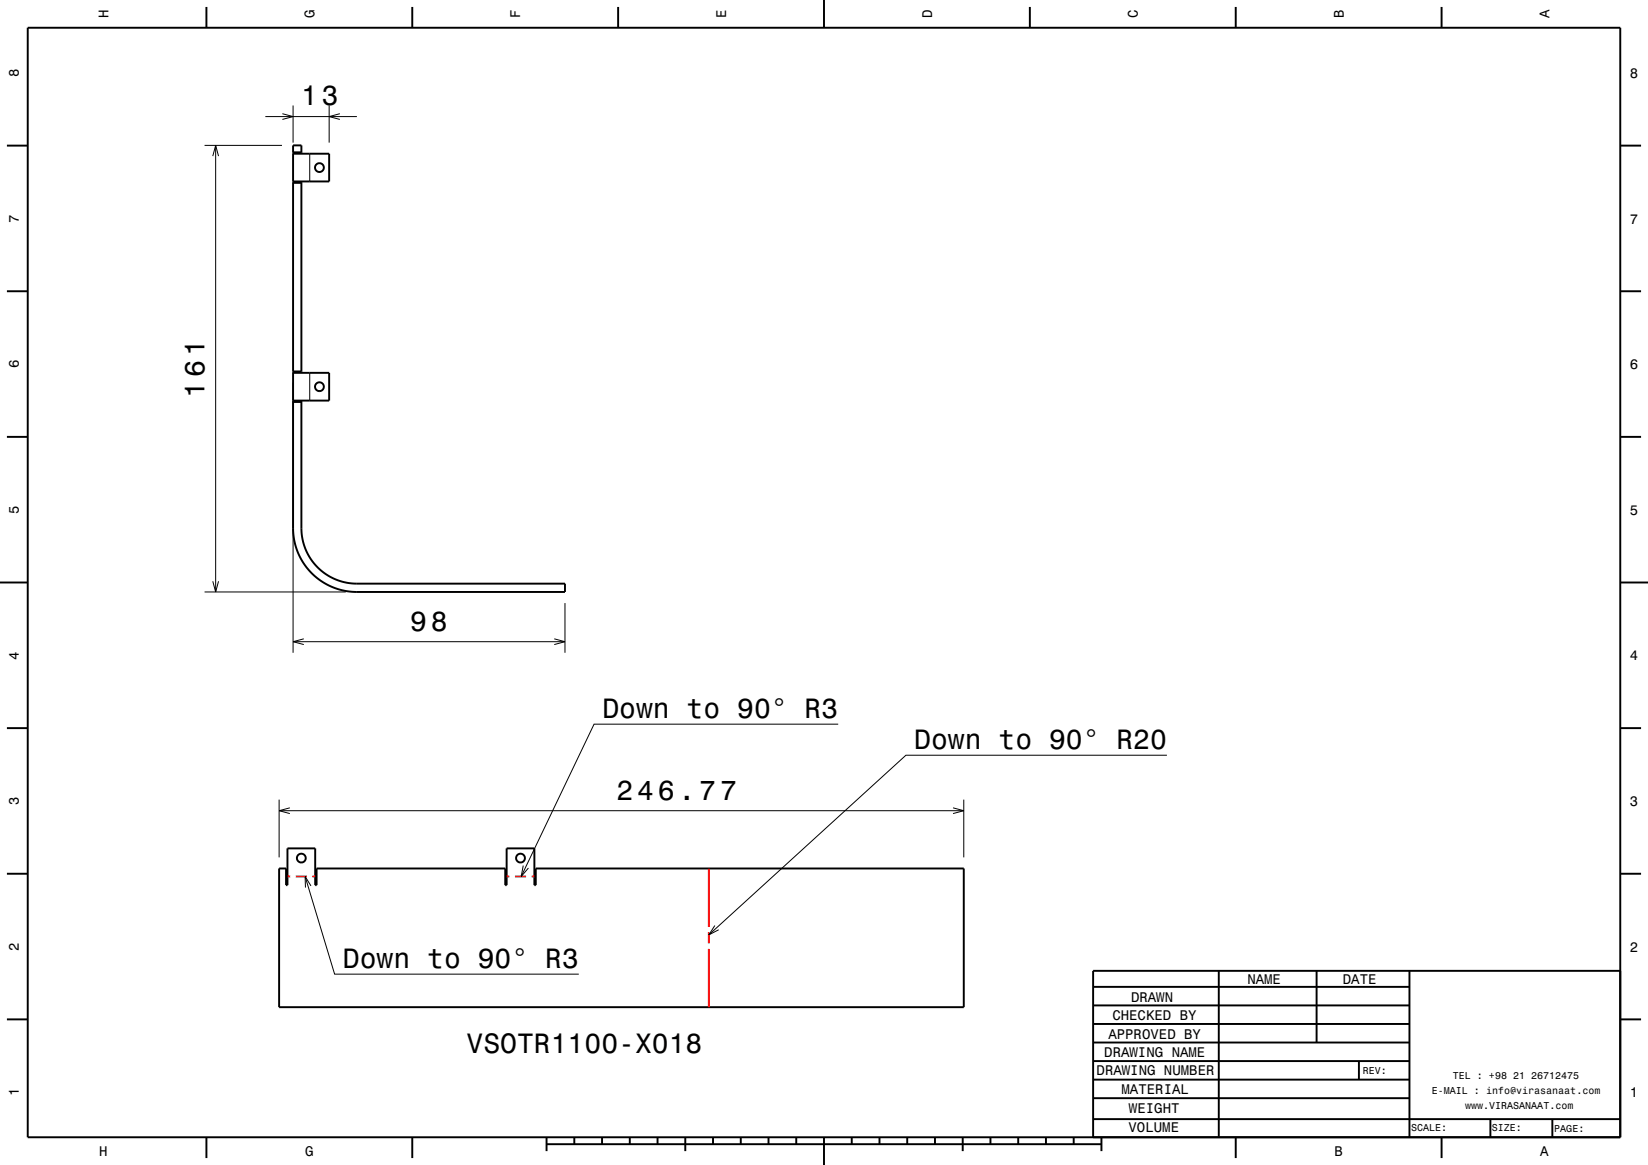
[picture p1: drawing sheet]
<svg xmlns="http://www.w3.org/2000/svg" width="297mm" height="210mm" viewBox="0 0 297 210" stroke-linecap="round" stroke-linejoin="round" font-family="sans-serif">
<g fill="none" stroke="#000" stroke-width=".18">
<path d="M52.8 19v6.7M59.3 19v6.7M36.9 26.2h13.9M38.3 28.1l.6-1.9 .5 1.9M38.9 26.2v80.5M47.8 21h16.5M50.9 20.5l1.9 .5-1.9 .5M55.8 27.7v5M61.2 20.5l-1.9 .5 1.9 .5M52.8 69v48.7M55.8 67.2v5M36.9 106.7h25.4"/>
<path d="M38.3 104.8l.6 1.9 .5-1.9M52.8 115.7h49M54.8 115.2l-2 .5 2 .5M99.9 115.2l1.9 .5-1.9 .5M101.8 108.7v9M151.1 130.5h-44l-13.2 27.5M210.3 136.1h-47l-35.6 32.4M50.3 144.1v10.5M50.3 146.1h123.4M52.2 145.6l-1.9 .5 1.9 .6M55 158l5.3 17.6h44M56 159.7l-1-1.7 .1 2"/>
<path d="M94.3 156l-.4 2 1.3-1.5M171.8 145.6l1.9 .5-1.9 .6M173.7 144.1v10.5M128.8 166.8l-1.1 1.7 1.8-.9"/>
</g>
<g fill="none" stroke="#000" stroke-width=".35">
<path d="M5 5h287v200h-287zM37.2 1.3v3.7M74.3 1.3v3.7M111.4 1.3v3.7M148.5 0v5M185.6 1.3v3.7M222.7 1.3v3.7M259.8 1.3v3.7M1.2 26.3h3.8M52.8 27.7h6.5v5h-6.5M52.8 27.5h1.5M52.8 33h1.5"/>
<path d="M54.3 27.7v-1.5h-1.5v69a11.5 11.5 0 0 0 11.5 11.5h37.5v-1.5h-37.5a10 10 0 0 1-10-10v-23M54.3 32.7v34.5M292 26.3h3.8M1.2 52.5h3.8M292 52.5h3.8M1.2 78.8h3.8M52.8 72.5h1.5M52.8 67.2h6.5v5h-6.5M52.8 67h1.5M292 78.8h3.8M0 105h5M292 105h5"/>
<path d="M1.2 131.3h3.8M292 131.3h3.8M1.2 157.5h3.8M51.8 152.9h5v6.7h.3v-3h34v3h.2v-6.7h5v6.7h.3v-3h77.1v25h-123.4v-25h1.3v3h.2zM292 157.5h3.8M197 177.9h57M219.6 174.9v30M237.3 175v12.9M254 175v30M292 175h-95v30M1.2 183.8h3.8M197 181.2h57"/>
<path d="M197 184.6h57M197 187.9h57M197 191.3h57M197 194.6h57M197 198h57M244.9 191.3v3.3M292 183.8h3.8M37.2 205v3.8M74.3 205v3.8M98.5 206.3h100M98.5 205v2.5M103.5 205v1.3"/>
<path d="M108.5 205v1.3M113.5 205v1.3M118.5 205v1.3M123.5 205v2.5M128.5 205v1.3M133.5 205v1.3M138.5 205v1.3M143.5 205v1.3M148.5 205v5M153.5 205v1.3M158.5 205v1.3M163.5 205v1.3"/>
<path d="M168.5 205v1.3M173.5 205v2.5M178.5 205v1.3M183.5 205v1.3M188.5 205v1.3M193.5 205v1.3M197 201.7h95M198.5 205v2.5M222.7 205v3.8M259.8 205v3.8M268.6 201.7v3.3M279.8 201.8v3.2"/>
<circle cx="57.6" cy="30.2" r=".8"/>
<circle cx="57.6" cy="69.7" r=".8"/>
<circle cx="54.3" cy="154.7" r=".8"/>
<circle cx="93.8" cy="154.7" r=".8"/>
</g>
<path d="M51.8 158h.5M53.3 158h2M56.3 158h.5M91.3 158h.5M92.8 158h2M95.8 158h.5M127.7 156.6v10.5M127.7 168.1v2M127.7 171.1v10.5" fill="none" stroke="#f00" stroke-width=".35"/>
<g font-size="5">
<text x="54.3" y="19">13</text>
<text x="36.9" y="71.7" transform="rotate(-90 36.9 71.7)">161</text>
<text x="73.9" y="113.7">98</text>
<text x="108.6" y="129.3">Down to 90° R3</text>
<text x="164.8" y="134.9">Down to 90° R20</text>
<text x="111.1" y="144.1">246.77</text>
<text x="61.8" y="174.4">Down to 90° R3</text>
<text x="84.1" y="189.8">VSOTR1100-X018</text>
</g>
<g font-size="2.5">
<text x="19.6" y="3.3" transform="rotate(-90 19.6 3.3)">H</text>
<text x="56.7" y="3.3" transform="rotate(-90 56.7 3.3)">G</text>
<text x="93.8" y="3.3" transform="rotate(-90 93.8 3.3)">F</text>
<text x="130.9" y="3.3" transform="rotate(-90 130.9 3.3)">E</text>
<text x="168" y="3.3" transform="rotate(-90 168 3.3)">D</text>
<text x="205.1" y="3.3" transform="rotate(-90 205.1 3.3)">C</text>
<text x="242.2" y="3.3" transform="rotate(-90 242.2 3.3)">B</text>
<text x="279.3" y="3.3" transform="rotate(-90 279.3 3.3)">A</text>
<text x="3.4" y="13.9" transform="rotate(-90 3.4 13.9)">8</text>
<text x="293.7" y="14">8</text>
<text x="3.4" y="40.1" transform="rotate(-90 3.4 40.1)">7</text>
<text x="293.7" y="40.3">7</text>
<text x="3.4" y="66.4" transform="rotate(-90 3.4 66.4)">6</text>
<text x="293.7" y="66.5">6</text>
<text x="3.4" y="92.6" transform="rotate(-90 3.4 92.6)">5</text>
<text x="293.7" y="92.8">5</text>
<text x="3.4" y="118.9" transform="rotate(-90 3.4 118.9)">4</text>
<text x="293.7" y="119">4</text>
<text x="3.4" y="145.1" transform="rotate(-90 3.4 145.1)">3</text>
<text x="293.7" y="145.3">3</text>
<text x="3.4" y="171.4" transform="rotate(-90 3.4 171.4)">2</text>
<text x="293.7" y="171.5">2</text>
<text x="224.8" y="177.3">NAME</text>
<text x="242" y="177.3">DATE</text>
<text x="200.5" y="183.9">CHECKED BY</text>
<text x="203.8" y="180.5">DRAWN</text>
<text x="199" y="190.6">DRAWING NAME</text>
<text x="199.7" y="187.2">APPROVED BY</text>
<text x="3.4" y="197.6" transform="rotate(-90 3.4 197.6)">1</text>
<text x="197.6" y="193.8">DRAWING NUMBER</text>
<text x="202.1" y="197.2">MATERIAL</text>
<text x="293.7" y="197.8">1</text>
<text x="203.5" y="200.6">WEIGHT</text>
<text x="17.9" y="208.4">H</text>
<text x="55" y="208.4">G</text>
<text x="203.4" y="204.1">VOLUME</text>
<text x="240.5" y="208.4">B</text>
<text x="277.6" y="208.4">A</text>
</g>
<g font-size="1.8">
<text x="245.6" y="193.6">REV:</text>
<text x="258" y="197.2">E-MAIL : info@virasanaat.com</text>
<text x="261.8" y="194.6">TEL : +98 21 26712475</text>
<text x="254.3" y="203.9">SCALE:</text>
<text x="264" y="199.9">www.VIRASANAAT.com</text>
<text x="268.8" y="203.9">SIZE:</text>
<text x="280.1" y="204">PAGE:</text>
</g>
</svg>
